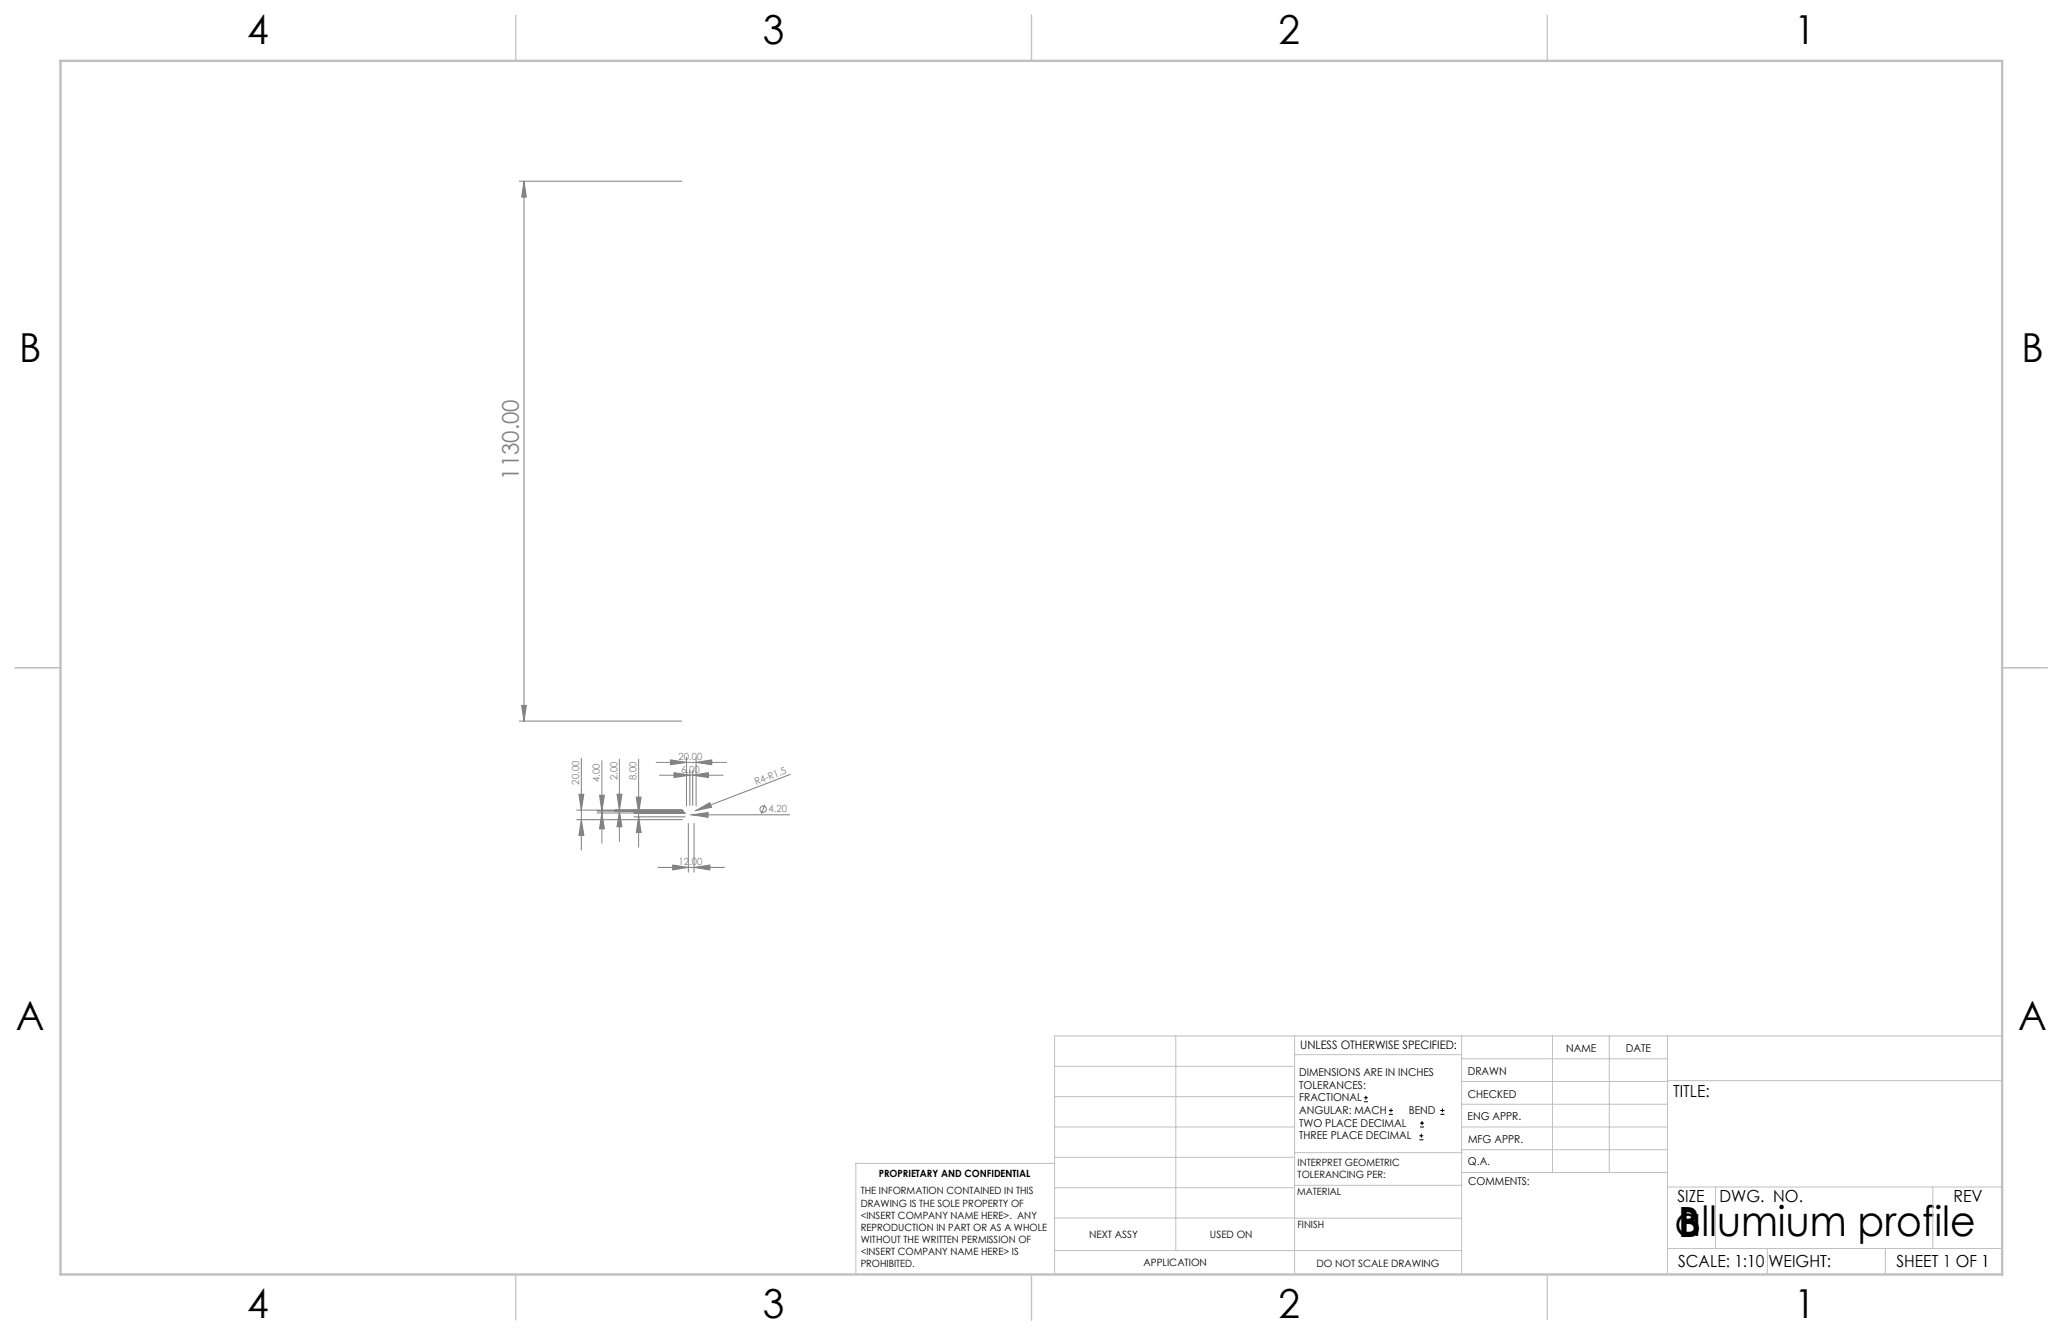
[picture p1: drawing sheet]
<svg xmlns="http://www.w3.org/2000/svg" width="432mm" height="279mm" viewBox="0 0 432 279" stroke-linecap="round" stroke-linejoin="round" font-family="sans-serif">
<g fill="none" stroke="#808080" stroke-width=".21">
<path d="M108.7 37.9h34M109.7 37.9l.5 3.3h-1zM109.7 37.9v113M108.7 150.9h34M109.2 147.6h1l-.5 3.3zM121.7 158.7v19.2M126 159.2v17.3M129.6 158.9v17.2M133.7 158.9v18.4M137.3 159.6h14.7M140.4 159l3.3 .6-3.3 .5zM143.7 158.5v10.2"/>
<path d="M145.7 159.6l3.3-.6v1.1zM145.7 158.5v10.2M120.7 169.5h22.1M120.7 171.6h22.1M121.2 166.2h1l-.5 3.3zM121.7 171.6l.5 3.2h-1zM125 170.1h18.4M125 169.8h18.1M125.5 166.4h1l-.5 3.4zM126 170.1l.5 3.4h-1zM129.2 166.2h1l-.6 3.3zM129.6 169.8l.6 3.2h-1z"/>
<path d="M132.7 171h10.7M133.2 166.8h1l-.5 3.3zM133.7 171l.5 3.2h-1zM138 162.2h13.3M141.1 161.7l3.3 .5-3.3 .5zM144.1 172.3v10.2M144.4 161.2v7.4M144.5 170.5h20.8M144.9 170.5l3.3-.5v1.1zM145 162.2l3.3-.5v1zM145 161.2v7.4M145.3 172.3v10.2"/>
<path d="M145.7 169.7l2.9-1.7 .3 .9zM145.7 169.7h-.2M160.1 168.4l-.8 1.9M165.4 162.1l-19.7 7.6M137.7 181.5h13.9M140.8 181l3.3 .5-3.3 .6zM145.3 181.5l3.3-.5v1.1z"/>
<circle cx="159.7" cy="169.4" r=".68"/>
</g>
<g fill="none" stroke="#000" stroke-width=".21">
<path d="M285.5 230.6h.8M285.5 229.7h.8M285.9 229.3v.9M290.7 233.2h.8M290.7 232.4h.8M291.1 232v.8M297.1 238.5h.8M297.1 237.7h.8M297.2 235.9h.9M297.2 235.1h.9M297.5 237.3v.8M297.6 234.6v.9"/>
<path d="M301.5 233.2h.8M301.5 232.4h.8M301.9 232v.8"/>
</g>
<g fill="none" stroke="#c0c0c0" stroke-width=".21">
<path d="M246.1 216.8v44.9M271 216.8v49.9M305.9 216.8v49.9M324.9 216.8v28.6M336.8 216.8v28.6M349 216.8v49.9M419.1 216.8h-198.4v49.9M220.7 235.9h50.3M220.7 229.5h50.3M220.7 223.2h50.3M271 220.7h34.9M305.9 231.1h43.1"/>
<path d="M305.9 226.3h43.1M305.9 221.6h43.1M305.9 235.9h43.1M349 226.2h70.1M220.7 254.9l85.2 .1M220.7 248.6h50.3M220.7 242.2h50.3M220.7 243.5h-41.6v23.2M271 248.1h35M271 241.2h35M305.9 240.6h43.1M306 245.4h43"/>
<path d="M349 248.4h70.1M359.1 248.4v12.9M404.6 248.4v12.9M220.7 261.7h85.2M349 261.3h70.1M369.9 261.3v5.4M394.6 261.3v5.4"/>
</g>
<path d="M108 3.2v9.5M215.9 3.2v9.5M323.8 3.2v9.5M3.1 139.7h9.6M419.1 139.7h9.5M108 266.7v9.6M215.9 266.7v9.6M323.8 266.7v9.6" fill="none" stroke="#c0c0c0" stroke-width=".25"/>
<path d="M12.7 12.7h406.4v254h-406.4z" fill="none" stroke="#c0c0c0" stroke-width=".5"/>
<g fill="#808080">
<path d="M145.7 169.7l2.9-1.7 .3 .9z"/>
<path d="M140.4 159l3.3 .6-3.3 .5zM145.7 159.6l3.3-.6v1.1zM140.8 181l3.3 .5-3.3 .6zM145.3 181.5l3.3-.5v1.1z"/>
<path d="M133.2 166.8h1l-.5 3.3zM133.7 171l.5 3.2h-1zM121.2 166.2h1l-.5 3.3zM121.7 171.6l.5 3.2h-1zM129.2 166.2h1l-.6 3.3zM129.6 169.8l.6 3.2h-1zM125.5 166.4h1l-.5 3.4zM126 170.1l.5 3.4h-1z"/>
<path d="M144.9 170.5l3.3 .6v-1.1zM141.1 161.7l3.3 .5-3.3 .5zM145 162.2l3.3-.5v1z"/>
<path d="M109.7 37.9l.5 3.3h-1zM109.2 147.6h1l-.5 3.3z"/>
</g>
<g font-size="8.7">
<text x="350.5" y="258.8">allumium profile</text>
<text x="351.3" y="258.9">B</text>
</g>
<g font-size="8.4">
<text x="51.7" y="9.2">4</text>
<text x="159.7" y="9.2">3</text>
<text x="267.6" y="9.2">2</text>
<text x="375.6" y="9.2">1</text>
<text x="4" y="75.9">B</text>
<text x="423.1" y="75.9">B</text>
<text x="3.3" y="215.6">A</text>
<text x="422.4" y="215.6">A</text>
<text x="51.7" y="275.9">4</text>
<text x="159.7" y="275.9">3</text>
<text x="267.6" y="275.9">2</text>
<text x="375.6" y="275.9">1</text>
</g>
<text font-size="4.8" fill="#808080" x="108.6" y="100.4" transform="rotate(-90 108.6 100.4)">1130.00</text>
<g font-size="3.5">
<text x="350.2" y="229.5">TITLE:</text>
<text x="351.1" y="251.5">SIZE</text>
<text x="359.9" y="251.6">DWG. NO.</text>
<text x="408.9" y="251.7">REV</text>
<text x="351.2" y="265.1">SCALE: 1:10</text>
<text x="370.1" y="265.2">WEIGHT:</text>
<text x="396.9" y="265.1">SHEET 1 OF 1</text>
</g>
<text font-size="2.4" x="272.2" y="219.6">UNLESS OTHERWISE SPECIFIED:</text>
<g font-size="2.3">
<text x="327.8" y="220.1">NAME</text>
<text x="340.3" y="220.1">DATE</text>
<text x="271.9" y="225.2">DIMENSIONS ARE IN INCHES</text>
<text x="271.9" y="227.9">TOLERANCES:</text>
<text x="307.2" y="224.9">DRAWN</text>
<text x="271.9" y="230.5">FRACTIONAL</text>
<text x="271.9" y="233.2">ANGULAR: MACH</text>
<text x="294.9" y="233.2">BEND</text>
<text x="307.3" y="229.8">CHECKED</text>
<text x="271.9" y="235.8">TWO PLACE DECIMAL</text>
<text x="271.9" y="238.5">THREE PLACE DECIMAL</text>
<text x="307.2" y="234.4">ENG APPR.</text>
<text x="307.3" y="239.2">MFG APPR.</text>
<text x="307.3" y="243.9">Q.A.</text>
<text x="307.3" y="248.1">COMMENTS:</text>
</g>
<g font-size="2.1" fill="#808080">
<text x="142" y="159.1">20.00</text>
<text x="142.6" y="161.8">6.00</text>
<text x="121.2" y="164.2" transform="rotate(-90 121.2 164.2)">20.00</text>
<text x="125.5" y="163.6" transform="rotate(-90 125.5 163.6)">4.00</text>
<text x="129.2" y="163.3" transform="rotate(-90 129.2 163.3)">2.00</text>
<text x="133.2" y="163.3" transform="rotate(-90 133.2 163.3)">8.00</text>
<text x="158.2" y="164.3" transform="rotate(-21 158.2 164.3)">R4-R1.5</text>
<text x="160.8" y="170">4.20</text>
<text x="142" y="181.1">12.00</text>
</g>
<g font-size="2.1">
<text x="271.6" y="244.1">INTERPRET GEOMETRIC</text>
<text x="180.2" y="250">THE INFORMATION CONTAINED IN THIS</text>
<text x="183.9" y="246.4">PROPRIETARY AND CONFIDENTIAL</text>
<text x="271.5" y="250.1">MATERIAL</text>
<text x="271.6" y="246.6">TOLERANCING PER:</text>
<text x="180.2" y="252.5">DRAWING IS THE SOLE PROPERTY OF</text>
<text x="180.2" y="255">&lt;INSERT COMPANY NAME HERE&gt;. ANY</text>
<text x="180.2" y="257.6">REPRODUCTION IN PART OR AS A WHOLE</text>
<text x="271.5" y="257">FINISH</text>
<text x="180.2" y="260.1">WITHOUT THE WRITTEN PERMISSION OF</text>
<text x="180.2" y="262.6">&lt;INSERT COMPANY NAME HERE&gt; IS</text>
<text x="227.9" y="259.2">NEXT ASSY</text>
<text x="253.3" y="259.2">USED ON</text>
<text x="180.2" y="265.1">PROHIBITED.</text>
<text x="239.3" y="265">APPLICATION</text>
<text x="275.5" y="265.1">DO NOT SCALE DRAWING</text>
</g>
</svg>
